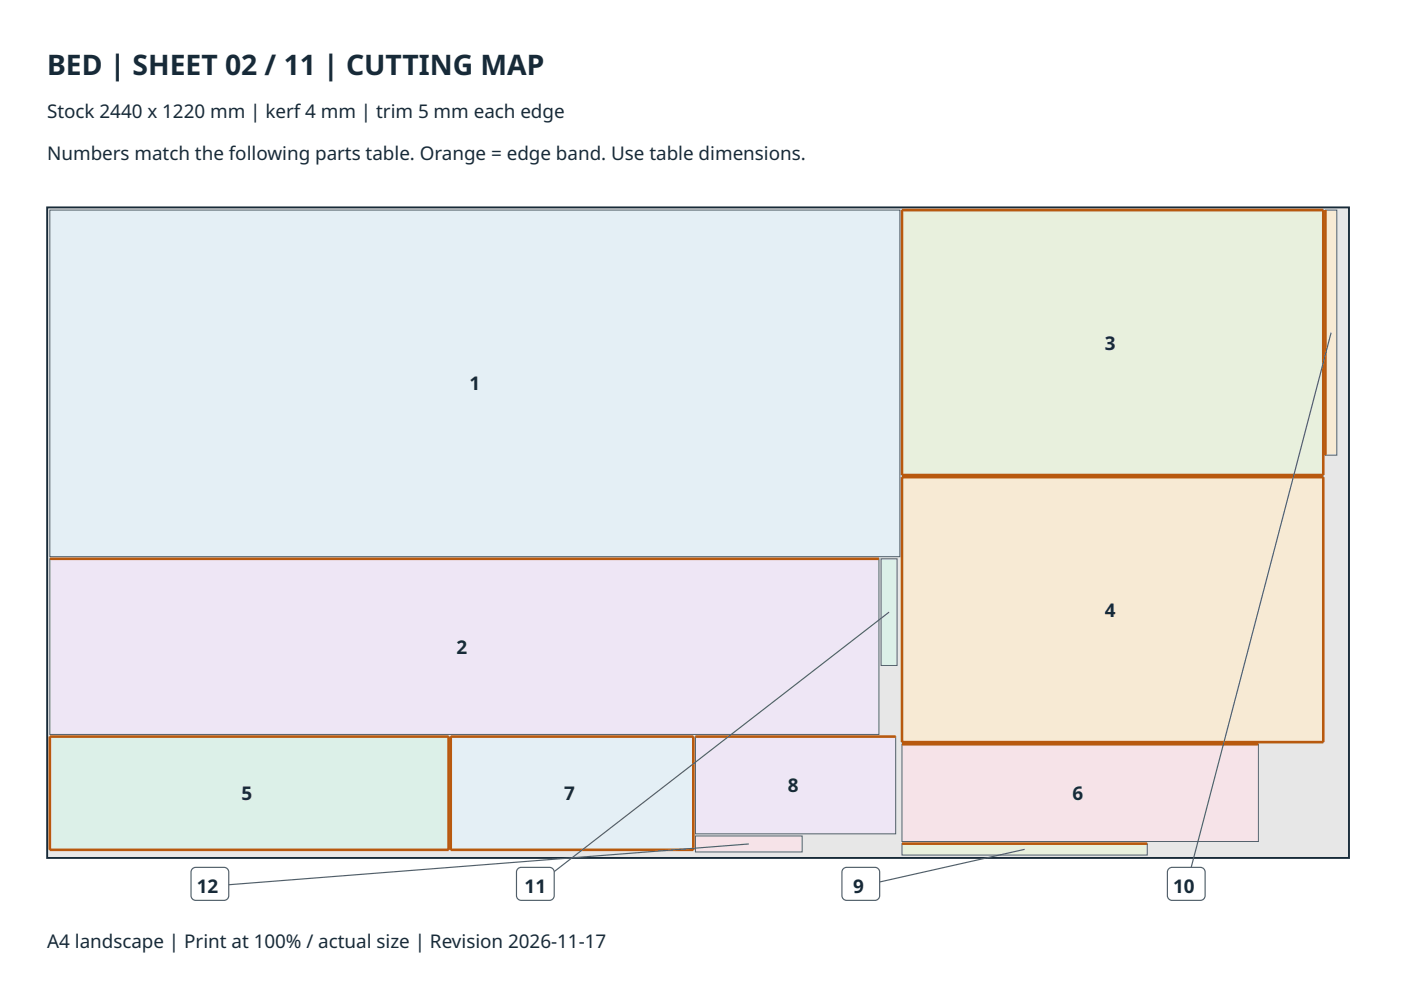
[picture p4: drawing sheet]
<svg xmlns="http://www.w3.org/2000/svg" width="297mm" height="210mm" viewBox="0 0 297 210" stroke-linecap="round" stroke-linejoin="round" font-family="sans-serif">
<path d="M10 44h276v137.9h-276z" fill="#e7e7e7"/>
<path d="M10 44h276v137.9h-276z" fill="none" stroke="#172a38" stroke-width=".4"/>
<path d="M10.6 44.5h180.2v73.5h-180.2z" fill="#e4eff5"/>
<path d="M10.6 44.5h180.2v73.5h-180.2z" fill="none" stroke="#52606b" stroke-width=".21"/>
<path d="M10.6 118.5h175.8v37.2h-175.8z" fill="#eee6f5"/>
<path d="M10.6 118.5h175.8v37.2h-175.8z" fill="none" stroke="#52606b" stroke-width=".21"/>
<path d="M10.6 118.5h175.8z" fill="#000" stroke="#b8590e" stroke-width=".55"/>
<path d="M191.2 44.5h89.4v56.2h-89.4z" fill="#e8f0dd"/>
<path d="M191.2 44.5h89.4v56.2h-89.4z" fill="none" stroke="#52606b" stroke-width=".21"/>
<path d="M191.2 44.5h89.4zM191.2 44.5v56.2zM280.6 44.5v56.2zM191.2 100.7h89.4z" fill="#000" stroke="#b8590e" stroke-width=".55"/>
<path d="M191.2 101.2h89.4v56.1h-89.4z" fill="#f7ead4"/>
<path d="M191.2 101.2h89.4v56.1h-89.4z" fill="none" stroke="#52606b" stroke-width=".21"/>
<path d="M191.2 101.2h89.4zM191.2 101.2v56.1zM280.6 101.2v56.1zM191.2 157.3h89.4z" fill="#000" stroke="#b8590e" stroke-width=".55"/>
<path d="M10.6 156.2h84.5v24h-84.5z" fill="#dcf0e8"/>
<path d="M10.6 156.2h84.5v24h-84.5z" fill="none" stroke="#52606b" stroke-width=".21"/>
<path d="M10.6 156.2h84.5zM10.6 156.2v24zM95.1 156.2v24zM10.6 180.2h84.5z" fill="#000" stroke="#b8590e" stroke-width=".55"/>
<path d="M191.2 157.8h75.6v20.6h-75.6z" fill="#f6e3e8"/>
<path d="M191.2 157.8h75.6v20.6h-75.6z" fill="none" stroke="#52606b" stroke-width=".21"/>
<path d="M191.2 157.8h75.6z" fill="#000" stroke="#b8590e" stroke-width=".55"/>
<path d="M95.6 156.2h51.4v24h-51.4z" fill="#e4eff5"/>
<path d="M95.6 156.2h51.4v24h-51.4z" fill="none" stroke="#52606b" stroke-width=".21"/>
<path d="M95.6 156.2h51.4zM95.6 156.2v24zM147 156.2v24zM95.6 180.2h51.4z" fill="#000" stroke="#b8590e" stroke-width=".55"/>
<path d="M147.5 156.2h42.4v20.6h-42.4z" fill="#eee6f5"/>
<path d="M147.5 156.2h42.4v20.6h-42.4z" fill="none" stroke="#52606b" stroke-width=".21"/>
<path d="M147.5 156.2h42.4z" fill="#000" stroke="#b8590e" stroke-width=".55"/>
<path d="M191.2 178.9h52v2.4h-52z" fill="#e8f0dd"/>
<path d="M191.2 178.9h52v2.4h-52z" fill="none" stroke="#52606b" stroke-width=".21"/>
<path d="M191.2 178.9h52z" fill="#000" stroke="#b8590e" stroke-width=".55"/>
<path d="M281 44.5h2.4v52h-2.4z" fill="#f7ead4"/>
<path d="M281 44.5h2.4v52h-2.4z" fill="none" stroke="#52606b" stroke-width=".21"/>
<path d="M281 44.5v52z" fill="#000" stroke="#b8590e" stroke-width=".55"/>
<path d="M186.8 118.5h3.4v22.6h-3.4z" fill="#dcf0e8"/>
<path d="M186.8 118.5h3.4v22.6h-3.4z" fill="none" stroke="#52606b" stroke-width=".21"/>
<path d="M147.5 177.2h22.6v3.4h-22.6z" fill="#f6e3e8"/>
<path d="M147.5 177.2h22.6v3.4h-22.6z" fill="none" stroke="#52606b" stroke-width=".21"/>
<path d="M158.8 178.9l-114.3 9" fill="none" stroke="#52606b" stroke-width=".25"/>
<path d="M40.8 184.2l.7-.3h6a1 1 0 0 1 1 1v5a1 1 0 0 1-1 1h-6a1 1 0 0 1-1-1v-5z" fill-rule="evenodd" fill="#fff"/>
<path d="M188.5 129.8l-75 58.1M40.8 184.2l.7-.3h6a1 1 0 0 1 1 1v5a1 1 0 0 1-1 1h-6a1 1 0 0 1-1-1v-5z" fill="none" stroke="#52606b" stroke-width=".25"/>
<path d="M109.8 184.2l.7-.3h6a1 1 0 0 1 1 1v5a1 1 0 0 1-1 1h-6a1 1 0 0 1-1-1v-5z" fill-rule="evenodd" fill="#fff"/>
<path d="M109.8 184.2l.7-.3h6a1 1 0 0 1 1 1v5a1 1 0 0 1-1 1h-6a1 1 0 0 1-1-1v-5zM217.2 180.1l-34.7 7.8" fill="none" stroke="#52606b" stroke-width=".25"/>
<path d="M178.8 184.2l.7-.3h6a1 1 0 0 1 1 1v5a1 1 0 0 1-1 1h-6a1 1 0 0 1-1-1v-5z" fill-rule="evenodd" fill="#fff"/>
<path d="M282.2 70.5l-30.7 117.4M178.8 184.2l.7-.3h6a1 1 0 0 1 1 1v5a1 1 0 0 1-1 1h-6a1 1 0 0 1-1-1v-5z" fill="none" stroke="#52606b" stroke-width=".25"/>
<path d="M247.8 184.2l.7-.3h6a1 1 0 0 1 1 1v5a1 1 0 0 1-1 1h-6a1 1 0 0 1-1-1v-5z" fill-rule="evenodd" fill="#fff"/>
<path d="M247.8 184.2l.7-.3h6a1 1 0 0 1 1 1v5a1 1 0 0 1-1 1h-6a1 1 0 0 1-1-1v-5z" fill="none" stroke="#52606b" stroke-width=".25"/>
<text font-size="6" fill="#172a38" x="10" y="16">BED | SHEET 02 / 11 | CUTTING MAP</text>
<g font-size="4" fill="#172a38">
<text x="10" y="25">Stock 2440 x 1220 mm | kerf 4 mm | trim 5 mm each edge</text>
<text x="10" y="34">Numbers match the following parts table. Orange = edge band. Use table dimensions.</text>
<text x="234.2" y="74.1">3</text>
<text x="99.5" y="82.8">1</text>
<text x="234.2" y="130.7">4</text>
<text x="96.8" y="138.6">2</text>
<text x="167" y="168">8</text>
<text x="51.2" y="169.7">5</text>
<text x="119.6" y="169.7">7</text>
<text x="227.4" y="169.6">6</text>
<text x="41.7" y="189.4">12</text>
<text x="111.2" y="189.4">11</text>
<text x="180.9" y="189.4">9</text>
<text x="248.7" y="189.4">10</text>
<text x="10" y="200.9">A4 landscape | Print at 100% / actual size | Revision 2026-11-17</text>
</g>
</svg>
